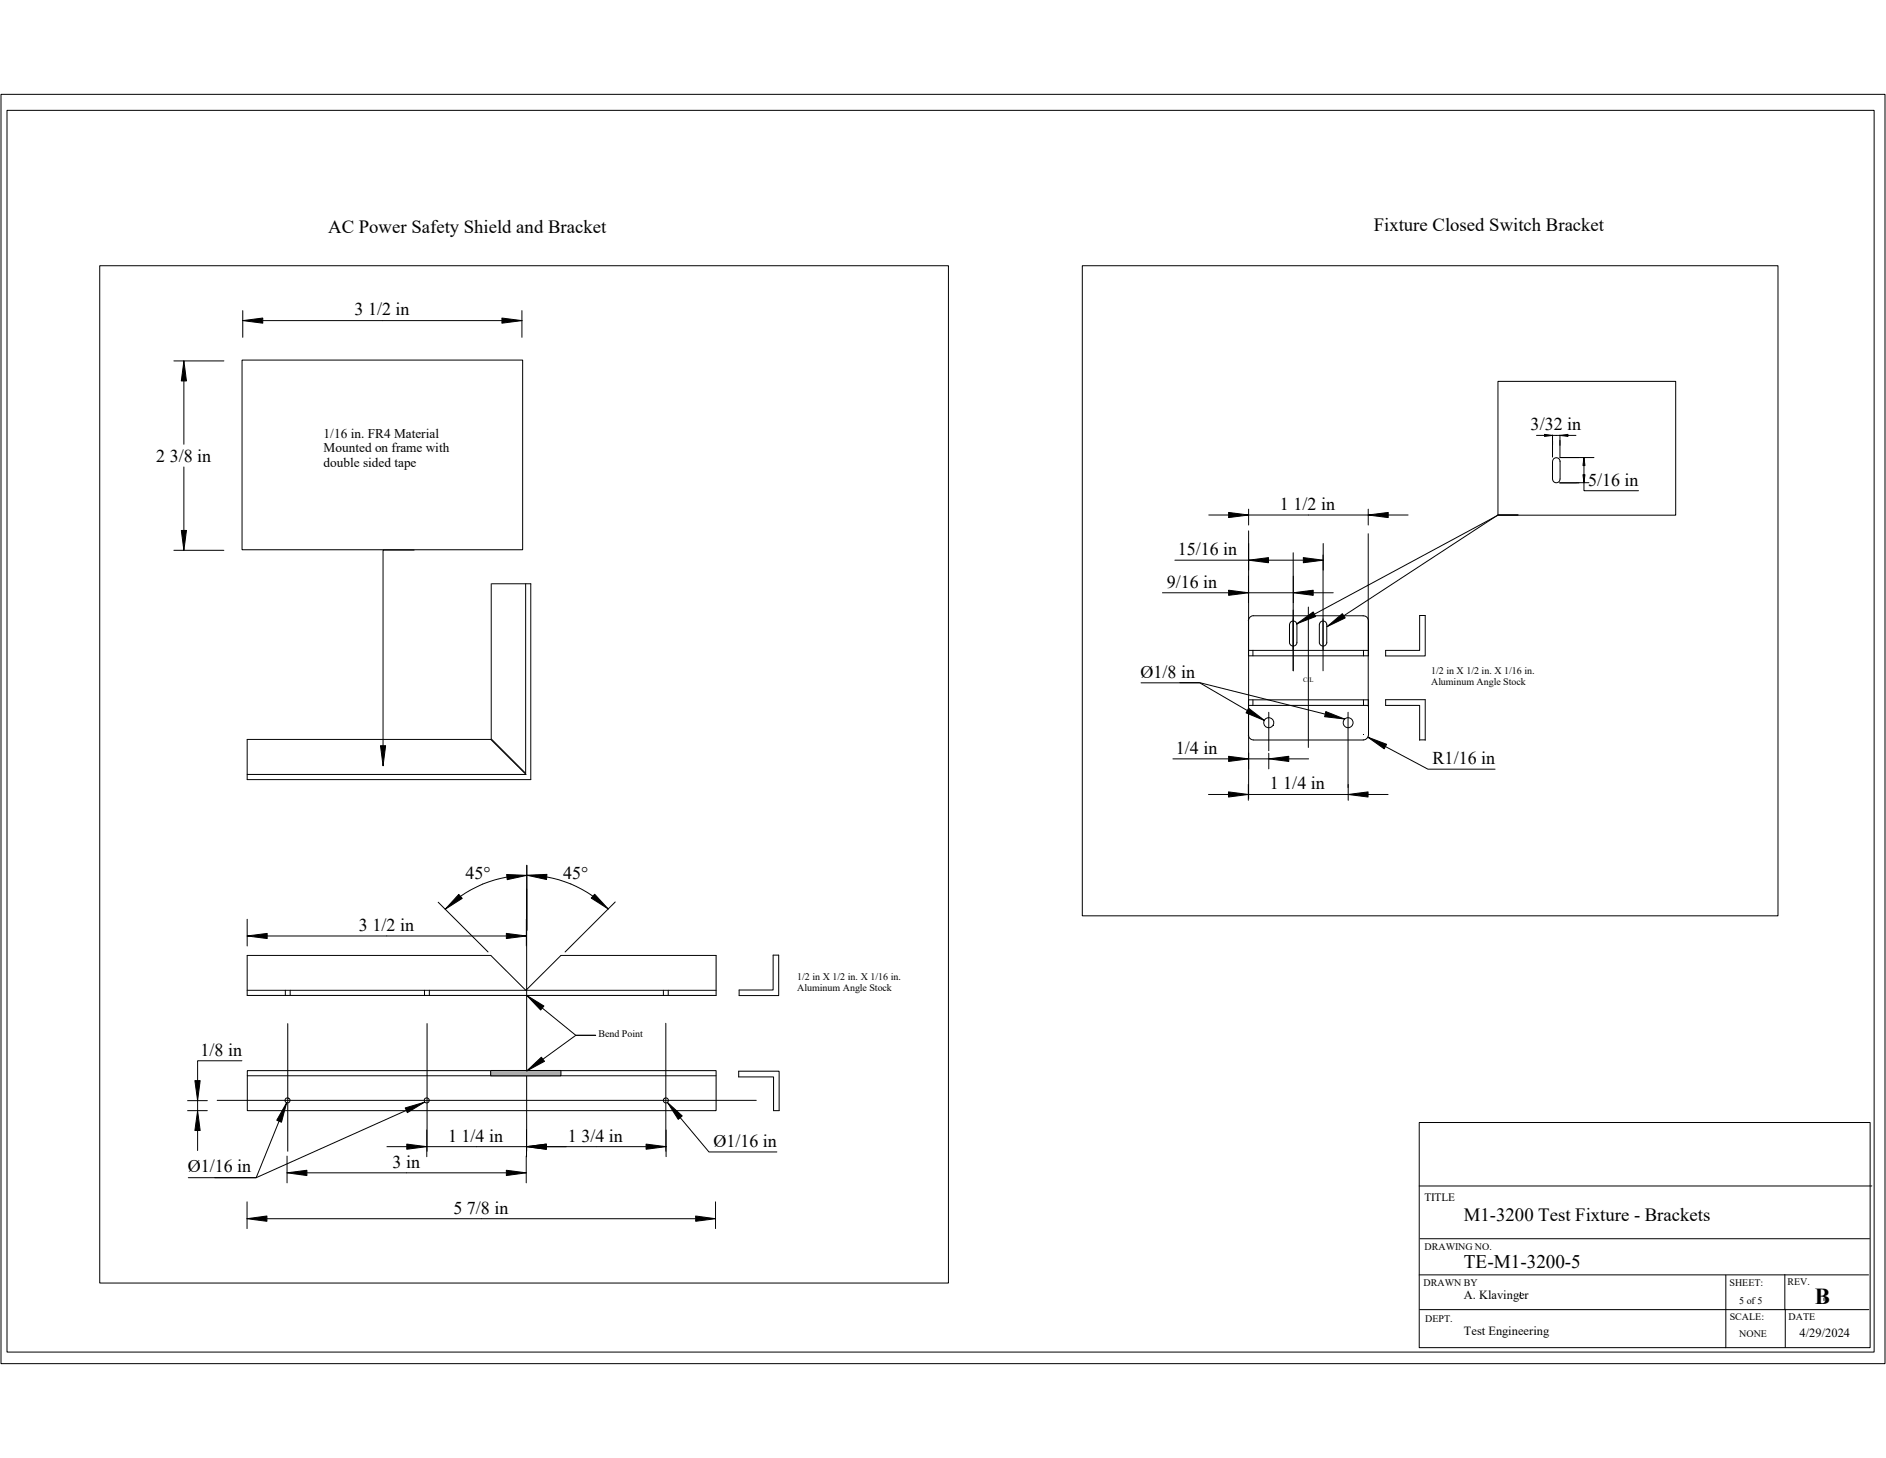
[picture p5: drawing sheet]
<svg xmlns="http://www.w3.org/2000/svg" width="279mm" height="216mm" viewBox="0 0 279 216" stroke-linecap="round" stroke-linejoin="round" font-family="sans-serif">
<g fill="none" stroke="#000" stroke-width=".15">
<path d="M.1 14h279.2v187.9h-279.2zM1 16.3h276.6v183.9h-276.6zM36.6 138.6l3-.4v.8zM36.6 136.1v4M39.6 138.6h35.4M64.9 133.6l7.4 7.4M68 132.4l.5 .6-2.5 1.6zM75 138.2l3 .4-3 .4zM75.1 129.5l2.9 .1-2.9 .7zM75.1 129.9a16.9 16.9 0 0 0-6.9 2.8M78 136.1v4M78 129.6l3-.1v.7z"/>
<path d="M78 128.1v42.4M81 129.9a16.8 16.8 0 0 1 6.8 2.8M88.1 132.4l2 2.2-2.5-1.6zM91.1 133.6l-7.4 7.4M35.8 157.1h-6.5v2.9M36.6 146.6h69.5M36.6 159.3h69.5M36.6 158.5h69.5v6h-69.5zM77.9 146.6l-5.2-5.1h-36.1v5.9h69.5v-5.9h-23l-5.2 5.1M114.5 141.4h.9v6h-5.9v-.8h5zM27.8 164.5h2.9M27.8 163h2.9"/>
<path d="M28.9 160h.8l-.4 3zM29.3 163v1.5M29.3 167.4v3M29.3 164.5l.4 2.9h-.8zM36.6 178v3.9M106 178v3.9M210.2 175.6h67.1M210.2 166.2h66.9v33.4h-66.9zM36.6 180.5l2.9-.4v.7zM39.5 180.5h63.6M103.1 180.1l2.9 .4-2.9 .3zM210.2 188.8h66.6"/>
<path d="M210.3 193.9h66.6M210.4 183.4h66.5M225.2 191.4v.5M255.7 188.8v10.8M264.4 188.7v5.3M264.5 193.9v5.6M270.2 192.2v.4"/>
</g>
<g fill="#000">
<path d="M36.6 138.6l3-.4v.8l-3-.4h3z" fill-rule="evenodd"/>
<path d="M68 132.4l.5 .6-2.5 1.6 2.2-1.9-2.2 1.9z" fill-rule="evenodd"/>
<path d="M75 138.2l3 .4h-3h3l-3 .4z" fill-rule="evenodd"/>
<path d="M75.1 129.5l2.9 .1-2.9 .3 2.9-.3-2.9 .7z" fill-rule="evenodd"/>
<path d="M78 129.6l3-.1v.7l-3-.6 3 .3z" fill-rule="evenodd"/>
<path d="M88.1 132.4l2 2.2-2.3-1.9 2.3 1.9-2.5-1.6z" fill-rule="evenodd"/>
<path d="M28.9 160h.8l-.4 3v-3v3z" fill-rule="evenodd"/>
<path d="M29.3 164.5l.4 2.9h-.8l.4-2.9v2.9z" fill-rule="evenodd"/>
<path d="M36.6 180.5l2.9-.4v.7l-2.9-.3h2.9z" fill-rule="evenodd"/>
<path d="M103.1 180.1l2.9 .4h-2.9h2.9l-2.9 .3z" fill-rule="evenodd"/>
</g>
<path d="M72.7 158.5h10.4v.8h-10.4z" fill="#a8a8a8"/>
<g fill="none" stroke="#000" stroke-width=".15">
<path d="M14.8 39.3h125.7v150.7h-125.7zM160.3 39.3h103.1v96.3h-103.1zM25.8 53.4h7.4M27.2 56.4v9.4M27.2 53.4l.4 3h-.7zM35.9 53.3h41.5v28.1h-41.5zM36 47.5l2.9-.4v.8zM36 46v4M38.9 47.5h35.5M74.4 47.1l2.9 .4-2.9 .4zM77.3 46v4M221.9 56.5h26.3v19.8h-26.3z"/>
<path d="M26.9 78.5h.7l-.4 3zM27.2 69.2v9.3M179.1 76.3h2.9M182 75.9l3 .4-3 .3zM185 75.4v2.3M185 78.6v39.7M185 76.3h17.7M202.7 76.3l3-.4v.7zM202.7 75.4v2.3M202.7 79v25.6M205.7 76.3h2.9M224.9 76.3h-3l-27.2 14.7"/>
<path d="M224.9 76.2h-3l-22.8 15M227.6 64.5h1.2M228.8 64.3l1.2 .2-1.2 .1zM230 64.4v3.3M230 64.5h1.1M231.1 71.5h2.8M231.1 64.5l1.2-.2v.3zM231.1 67.8h5M231.1 64.4v3.3M231.1 68.3v2.7a.56 .56 0 0 1-.6 .5 .56 .56 0 0 1-.5-.6v-2.6a.57 .57 0 0 1 .4-.5 .57 .57 0 0 1 .6 .1l.1 .4M232.3 64.5h1.2M233.6 71.5h1.8"/>
<path d="M234.5 70.3h.3l-.1 1.2zM234.7 67.8l.1 1.1h-.3zM234.7 68.9v3.8h8M25.8 81.5h7.4M61.4 81.4h-4.7v29M72.8 86.4v23l5.1 5.1v-28.1M72.9 86.4h5.7v29h-42v-5.9h36.1l5.2 5.2h-41.3M172.2 87.8h9.8M174.1 83h19M182 87.4l3 .4-3 .4zM185 96.3h17.7M185 87.8h6.6"/>
<path d="M185 83l2.9-.4v.7zM185.6 96.3v.8M191.6 81.9v17.4M191.6 87.8l2.9-.4v.8zM192.1 92.4l2.4-1.8 .4 .7zM192.1 92.5a.55 .55 0 0 0-.7-.5l-.2 .1-.2 .4v2.6M192.1 92.5v2.7l-.1 .3-.3 .2h-.3l-.2-.2-.2-.4M193.1 82.6l2.9 .4-2.9 .3zM193.8 89.9v20.8M194.5 87.8h3M196 82.2v17.1M196 80.5v3.9"/>
<path d="M196.6 92.5a.55 .55 0 0 0-.7-.5l-.3 .1-.1 .4v2.6M196.6 92.5v2.7l-.2 .3-.2 .2h-.3l-.3-.2-.1-.4M196.6 92.8l2.3-1.9 .4 .6zM202 96.3v.8M202.7 91.9a.74 .74 0 0 0-.7-.7h-16.3a.76 .76 0 0 0-.8 .7M202.7 91.9v5.2h-17.7M210.3 91.1h.8v6h-5.8v-.8h5zM56.4 110.4h.7l-.4 3zM169 101.1h8.7l7.1 4.1M173.8 112.4h8.2M174.8 101.1h2.9l18.6 4.6M179 117.6h3"/>
<path d="M182 117.3l2.9 .3-2.9 .4zM182 112l3 .4-3 .4zM184.9 116.2v2.3M184.9 117.6h14.8M184.9 108.9a.75 .75 0 0 0 .8 .7M185 103.6h17.7v5.3M185 104.5h17.7M185 112.4h3M185 104.9l2.3 1.8-2.7-1.1zM185.6 103.6v.8M185.7 109.6h16.3M188 112.4l2.9-.4v.8z"/>
<path d="M188 105.5v5.7M188 111.5v2.4M190.9 112.4h3M196.4 105.4l2.8 1.1-3-.4zM199.7 105.5v11.1M199.7 117.6l3-.3v.7zM199.7 116.2v2.3M202 103.6v.8M202.6 109.2l2.8 1-.3 .7zM202.7 117.6h2.9M202.7 108.9a.71 .71 0 0 1-.7 .7M205.3 110.6l6.2 3.3h10"/>
<path d="M210.3 109.6h.8M210.3 109.6v-5.1h-5v-.9h5.8v6M42.3 146.6v.8M42.6 151.6v18.9M43 146.6v.8M62.9 146.6v.8M63.3 151.6v18.9M63.6 146.6v.8M72.7 158.5h10.4v.8h-10.4zM78 147.4l2.6 1.6-.5 .6zM78 158.6l2.2-2.1 .5 .7zM80.3 149.3l5 4h2.9h-2.9l-4.9 3.5"/>
<path d="M98.3 146.6v.8M98.6 151.5v19M99 146.6v.8M109.4 158.6h6v5.9h-.8v-5h-5.2zM32.2 162.9h79.8M41.3 166l-3.3 8.4h-10.1M42.5 163.3l-.8 2.9-.7-.3zM42.5 171.2v4M42.5 173.7l3-.4v.8zM45.5 173.7h29.5M57.3 169.8h3M60 164.1l2.9-.9-2.6 1.6z"/>
<path d="M60.2 164.4l-22.2 10h-6.2M60.3 169.4l2.9 .4-2.9 .4zM63.2 169.8h14.8M63.2 167.3v4M75 173.3l3 .4-3 .4zM78 171.2v4M78 167.3v4M78 169.8l2.9-.4v.8zM80.9 169.8h14.8M95.7 169.4l3 .4-3 .4zM98.7 167.3v4M98.9 163.2l2.2 2-.6 .6z"/>
<path d="M100.8 165.5l4.2 5.1h10.1"/>
<circle cx="188" cy="107" r=".74"/>
<circle cx="199.7" cy="107" r=".74"/>
<circle cx="42.6" cy="162.9" r=".38"/>
<circle cx="63.2" cy="162.9" r=".38"/>
<circle cx="98.6" cy="162.9" r=".38"/>
</g>
<g fill="#000">
<path d="M27.2 53.4l.4 3h-.7l.3-3v3z" fill-rule="evenodd"/>
<path d="M36 47.5l2.9-.4v.8l-2.9-.4h2.9z" fill-rule="evenodd"/>
<path d="M74.4 47.1l2.9 .4h-2.9h2.9l-2.9 .4z" fill-rule="evenodd"/>
<path d="M26.9 78.5h.7l-.4 3v-3v3z" fill-rule="evenodd"/>
<path d="M182 75.9l3 .4h-3h3l-3 .3z" fill-rule="evenodd"/>
<path d="M202.7 76.3l3-.4v.7l-3-.3h3z" fill-rule="evenodd"/>
<path d="M228.8 64.3l1.2 .2h-1.2h1.2l-1.2 .1z" fill-rule="evenodd"/>
<path d="M231.1 64.5l1.2-.2v.3l-1.2-.1h1.2z" fill-rule="evenodd"/>
<path d="M234.7 67.8l.1 1.1h-.3l.2-1.1v1.1z" fill-rule="evenodd"/>
<path d="M234.5 70.3h.3l-.1 1.2v-1.2v1.2z" fill-rule="evenodd"/>
<path d="M182 87.4l3 .4h-3h3l-3 .4z" fill-rule="evenodd"/>
<path d="M185 83l2.9-.4v.7l-2.9-.3h2.9z" fill-rule="evenodd"/>
<path d="M193.1 82.6l2.9 .4h-2.9h2.9l-2.9 .3z" fill-rule="evenodd"/>
<path d="M191.6 87.8l2.9-.4v.8l-2.9-.4h2.9z" fill-rule="evenodd"/>
<path d="M192.1 92.4l2.4-1.8 .4 .7-2.8 1.1 2.6-1.4z" fill-rule="evenodd"/>
<path d="M196.6 92.8l2.3-1.9 .4 .6-2.7 1.3 2.5-1.6z" fill-rule="evenodd"/>
<path d="M56.4 110.4h.7l-.4 3v-3v3z" fill-rule="evenodd"/>
<path d="M182 117.3l2.9 .3h-2.9h2.9l-2.9 .4z" fill-rule="evenodd"/>
<path d="M182 112l3 .4h-3h3l-3 .4z" fill-rule="evenodd"/>
<path d="M185 104.9l2.3 1.8-2.5-1.5 2.5 1.5-2.7-1.1z" fill-rule="evenodd"/>
<path d="M188 112.4l2.9-.4v.8l-2.9-.4h2.9z" fill-rule="evenodd"/>
<path d="M196.4 105.4l2.8 1.1-2.9-.8 2.9 .8-3-.4z" fill-rule="evenodd"/>
<path d="M199.7 117.6l3-.3v.7l-3-.4h3z" fill-rule="evenodd"/>
<path d="M202.6 109.2l2.8 1-.3 .7-2.5-1.7 2.7 1.4z" fill-rule="evenodd"/>
<path d="M78 147.4l2.6 1.6-.5 .6-2.1-2.2 2.3 1.9z" fill-rule="evenodd"/>
<path d="M78 158.6l2.2-2.1 .5 .7-2.7 1.4 2.4-1.8z" fill-rule="evenodd"/>
<path d="M42.5 163.3l-.8 2.9-.7-.3 1.5-2.6-1.2 2.7z" fill-rule="evenodd"/>
<path d="M42.5 173.7l3-.4v.8l-3-.4h3z" fill-rule="evenodd"/>
<path d="M60 164.1l2.9-.9-2.7 1.2 2.7-1.2-2.6 1.6z" fill-rule="evenodd"/>
<path d="M60.3 169.4l2.9 .4h-2.9h2.9l-2.9 .4z" fill-rule="evenodd"/>
<path d="M75 173.3l3 .4h-3h3l-3 .4z" fill-rule="evenodd"/>
<path d="M78 169.8l2.9-.4v.8l-2.9-.4h2.9z" fill-rule="evenodd"/>
<path d="M78 169.8l2.9-.4v.8l-2.9-.4h2.9z" fill-rule="evenodd"/>
<path d="M95.7 169.4l3 .4h-3h3l-3 .4z" fill-rule="evenodd"/>
<path d="M98.9 163.2l2.2 2-.6 .6-1.6-2.6 1.9 2.3z" fill-rule="evenodd"/>
</g>
<text font-size="3.4" x="268.9" y="193">B</text>
<g font-size="2.8">
<text x="48.6" y="34.5">AC Power Safety Shield and Bracket</text>
<text x="203.5" y="34.2">Fixture Closed Switch Bracket</text>
<text x="216.9" y="180.8">M1-3200 Test Fixture - Brackets</text>
<text x="216.9" y="187.8">TE-M1-3200-5</text>
</g>
<g font-size="2.7">
<text x="52.5" y="46.7">3 1/2 in</text>
<text x="226.8" y="63.7">3/32 in</text>
<text x="23.1" y="68.4">2 3/8 in</text>
<text x="235.3" y="71.9">5/16 in</text>
<text x="189.6" y="75.5">1 1/2 in</text>
<text x="174.5" y="82.2">15/16 in</text>
<text x="172.8" y="87">9/16 in</text>
<text x="169" y="100.3">Ø1/8 in</text>
<text x="174.2" y="111.6">1/4 in</text>
<text x="212.2" y="113.1">R1/16 in</text>
<text x="188.1" y="116.9">1 1/4 in</text>
<text x="69" y="130.2">45°</text>
<text x="83.4" y="130.1">45°</text>
<text x="53.2" y="137.8">3 1/2 in</text>
<text x="29.7" y="156.3">1/8 in</text>
<text x="27.8" y="173.6">Ø1/16 in</text>
<text x="58.1" y="172.9">3 in</text>
<text x="66.4" y="169">1 1/4 in</text>
<text x="84.1" y="169">1 3/4 in</text>
<text x="105.7" y="169.8">Ø1/16 in</text>
<text x="67.2" y="179.7">5 7/8 in</text>
</g>
<g font-size="2">
<text x="47.9" y="64.8">1/16 in. FR4 Material</text>
<text x="47.9" y="67">Mounted on frame with</text>
<text x="47.9" y="69.2">double sided tape</text>
</g>
<g font-size="1.8">
<text x="216.9" y="192.4">A. Klavinger</text>
<text x="216.9" y="197.7">Test Engineering</text>
<text x="266.6" y="198">4/29/2024</text>
</g>
<text font-size="1.7" x="211" y="177.8">TITLE</text>
<g font-size="1.5">
<text x="212" y="99.8">1/2 in X 1/2 in. X 1/16 in.</text>
<text x="212" y="101.4">Aluminum Angle Stock</text>
<text x="118.1" y="145.1">1/2 in X 1/2 in. X 1/16 in.</text>
<text x="118.1" y="146.7">Aluminum Angle Stock</text>
<text x="88.7" y="153.5">Bend Point</text>
<text x="211" y="185.1">DRAWING NO.</text>
<text x="210.9" y="190.5">DRAWN BY</text>
<text x="256.2" y="190.4">SHEET:</text>
<text x="264.8" y="190.3">REV.</text>
<text x="211.1" y="195.8">DEPT.</text>
<text x="256.2" y="195.5">SCALE:</text>
<text x="257.6" y="193.1">5 of 5</text>
<text x="257.7" y="198">NONE</text>
<text x="265" y="195.5">DATE</text>
</g>
<text font-size="1" x="193.1" y="101">C/L</text>
</svg>
